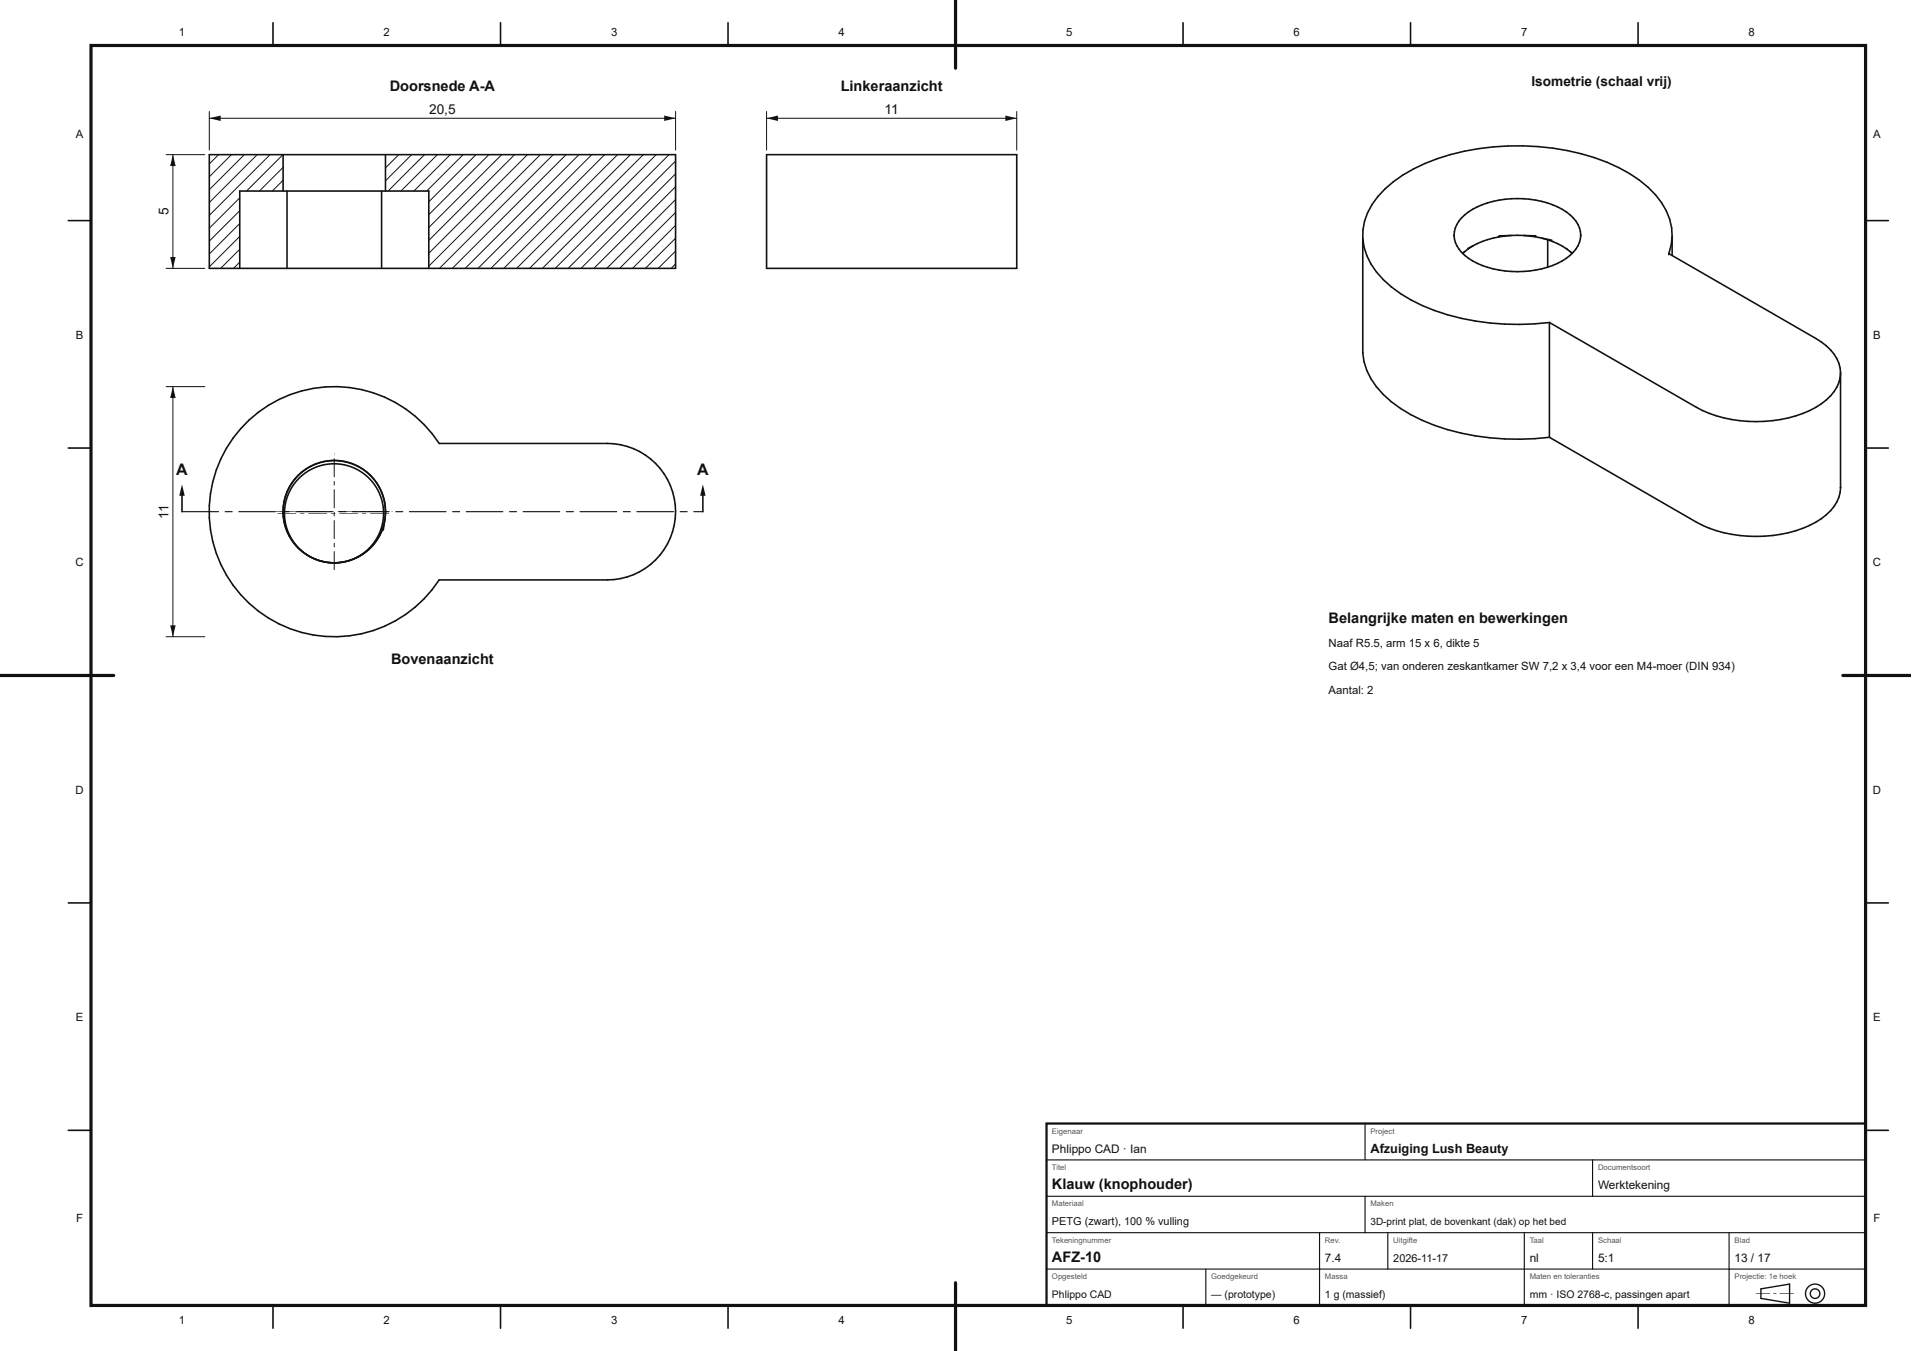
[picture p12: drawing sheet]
<svg xmlns="http://www.w3.org/2000/svg" width="420mm" height="297mm" viewBox="0 0 420 297" stroke-linecap="round" stroke-linejoin="round" font-family="sans-serif">
<g fill="none" stroke="#111" stroke-width=".35">
<path d="M46 34h102.5v25h-102.5zM62.2 34v8M84.7 34v8M52.7 59v-17h41.5v17M63.1 42v17M83.9 42v17M54.8 92.3a27.5 27.5 0 0 1 41.7 5.2h37a15 15 0 0 1 15 15 15 15 0 0 1-15 15h-37a27.5 27.5 0 0 1-40.7 6 27.5 27.5 0 0 1-1-41.2zM62.2 112.4v.1M64.8 105.3a11.3 11.3 0 0 0 3.9 17.4 11.3 11.3 0 0 0 15.8-8M76.7 101.7a11.2 11.2 0 0 0-11.9 3.7M76.7 101.7a11.3 11.3 0 0 1 8 11.9l-.5 2.9"/>
<circle cx="73.5" cy="112.5" r="11.2"/>
</g>
<g fill="none" stroke="#111" stroke-width=".22">
<path d="M48 34l-2 2M50.9 34l-4.9 4.9M53.7 34l-7.7 7.7M56.5 34l-10.5 10.5M59.3 34l-13.3 13.4M62.2 34l-8 8M62.2 39.6l-2.4 2.4M62.2 36.8l-5.2 5.2M84.8 34l-.1 .1M87.6 34l-2.9 2.9M90.5 34l-5.8 5.8M93.3 34l-8 8"/>
<path d="M96.1 34l-8 8M98.9 34l-8 8M101.8 34l-8 8M104.6 34l-10.4 10.4M107.4 34l-13.2 13.2M110.3 34l-16.1 16M113.1 34l-18.9 18.9M115.9 34l-21.7 21.7M118.7 34l-24.5 24.5M121.6 34l-25 25M124.4 34l-25 25M127.2 34l-25 25"/>
<path d="M130.1 34l-25 25M132.9 34l-25 25M135.7 34l-25 25M138.5 34l-25 25M141.4 34l-25 25M144.2 34l-25 25M147 34l-25 25M148.5 38.2l-20.8 20.8M148.5 35.4l-23.6 23.6M52.7 57.6l-1.4 1.4M52.7 54.8l-4.2 4.2M52.7 52l-6.7 6.7"/>
<path d="M52.7 49.1l-6.7 6.7M52.7 46.3l-6.7 6.7M52.7 43.5l-6.7 6.7M148.5 58l-1 1M148.5 55.2l-3.8 3.8M148.5 52.4l-6.7 6.6M148.5 49.5l-9.5 9.5M148.5 46.7l-12.3 12.3M148.5 43.9l-15.2 15.1M148.5 41.1l-18 17.9"/>
</g>
<g fill="#111">
<path d="M60.7 112.4l4.1 .1-4.1 .1zM65.7 112.4l.9 .1-.9 .1zM67.5 112.4l4.1 .1-4.1 .1zM72.5 112.4l.9 .1-.9 .1zM74.3 112.4l4.1 .1-4.1 .1zM79.3 112.4l.9 .1-.9 .1zM81.1 112.4l4.1 .1-4.1 .1zM86.1 112.4l.2 .1z"/>
<path d="M73.4 121.2h.1v4.1zM73.4 119.4h.1v.9zM73.4 114.4h.1v4.1zM73.4 112.6h.1v.9zM73.4 107.6h.1v4.1zM73.4 105.8h.1v.9zM73.4 100.8h.1v4.1zM73.4 99.7l.1 .2z"/>
</g>
<circle cx="73.4" cy="112.8" r="10.9" fill="none" stroke="#111" stroke-width=".35"/>
<g fill="#111">
<path d="M61 112.8h4.1l-4.1 .1zM66 112.8h.9l-.9 .1zM67.8 112.8h4.1l-4.1 .1zM72.8 112.8h.9l-.9 .1zM74.6 112.8h4.1l-4.1 .1zM79.6 112.8h.9l-.9 .1zM81.4 112.8h4.1l-4.1 .1z"/>
<path d="M73.4 121.2h.1l-.1 4.1zM73.4 119.4h.1l-.1 .9zM73.4 114.4h.1l-.1 4.1zM73.4 112.6h.1l-.1 .9zM73.4 107.6h.1l-.1 4.1zM73.4 105.8h.1l-.1 .9zM73.4 100.8h.1l-.1 4.1z"/>
</g>
<path d="M168.5 34h54.9v25h-54.9z" fill="none" stroke="#111" stroke-width=".35"/>
<path d="M46 24.5v8.5M46 26h102.5M148.5 24.5v8.5" fill="none" stroke="#111" stroke-width=".22"/>
<g fill="#111">
<path d="M46 26l2.5-.6v1.2z"/>
<path d="M146 25.4l2.5 .6-2.5 .6z"/>
</g>
<path d="M36.5 34h8.5M38 34v25M36.5 59h8.5" fill="none" stroke="#111" stroke-width=".22"/>
<g fill="#111">
<path d="M37.4 56.5h1.2l-.6 2.5z"/>
<path d="M38 34l.6 2.5h-1.2z"/>
</g>
<path d="M36.5 85h8.5M38 85v55M36.5 140h8.5" fill="none" stroke="#111" stroke-width=".22"/>
<g fill="#111">
<path d="M37.4 137.5h1.2l-.6 2.5z"/>
<path d="M38 85l.6 2.5h-1.2z"/>
</g>
<path d="M168.5 24.5v8.5M168.5 26h54.9M223.4 24.5v8.5" fill="none" stroke="#111" stroke-width=".22"/>
<g fill="#111">
<path d="M168.5 26l2.5-.6v1.2z"/>
<path d="M220.9 25.4l2.5 .6-2.5 .6z"/>
<path d="M39.9 112.4h8.1l.1 .1-.1 .1h-8zM49.4 112.4h1.6l.1 .1-.1 .1h-1.5zM52.4 112.4h8.1l.1 .1-.1 .1h-8zM61.9 112.4h1.6l.1 .1-.1 .1h-1.5zM64.9 112.4h8.1l.1 .1-.1 .1h-8zM74.4 112.4h1.6l.1 .1-.1 .1h-1.5zM77.4 112.4h8.1l.1 .1-.1 .1h-8zM86.9 112.4h1.6l.1 .1-.1 .1h-1.5zM89.9 112.4h8.1l.1 .1-.1 .1h-8zM99.4 112.4h1.6l.1 .1-.1 .1h-1.5zM102.4 112.4h8.1l.1 .1-.1 .1h-8zM111.9 112.4h1.6l.1 .1-.1 .1h-1.5zM114.9 112.4h8.1l.1 .1-.1 .1h-8zM124.4 112.4h1.6l.1 .1-.1 .1h-1.5zM127.4 112.4h8.1l.1 .1-.1 .1h-8zM136.9 112.4h1.6l.1 .1-.1 .1h-1.5zM139.9 112.4h8.1l.1 .1-.1 .1h-8zM149.4 112.4h1.6l.1 .1-.1 .1h-1.5zM152.4 112.4h2.1l.1 .1-.1 .1h-2z"/>
</g>
<path d="M40 107.5v5" fill="none" stroke="#111" stroke-width=".35"/>
<path d="M40 106.5l.6 2.5h-1.2z" fill="#111"/>
<path d="M154.5 107.5v5" fill="none" stroke="#111" stroke-width=".35"/>
<path d="M154.5 106.5l.6 2.5h-1.2z" fill="#111"/>
<g fill="none" stroke="#111" stroke-width=".35">
<path d="M60 5v5M110 5v5M160 5v5M210 5v5M260 5v5M310 5v5M360 5v5M15 48.5h5M299.5 52.4v25.3a15.3 15.3 0 0 0 6.3 10.6 41.7 41.7 0 0 0 21.6 7.9 58.8 58.8 0 0 0 13.1-.1M299.5 52.4a15.2 15.2 0 0 0 6.3 10.7 41.9 41.9 0 0 0 21.6 7.9 58.8 58.8 0 0 0 13.1-.1M319.6 51.7a7 7 0 0 0 4 5.7 21.8 21.8 0 0 0 19.7 0 7 7 0 0 0 4.1-5.7M319.6 51.7a6.9 6.9 0 0 1 4-5.7 21.5 21.5 0 0 1 20.6 .6 6.6 6.6 0 0 1 3.2 5.1"/>
<path d="M319.6 51.7v.2M321.9 55.3l-.4 .4M323.6 54.1l-2.2 1.6M323.7 54.1h-.1M329.4 51.9l4.1-.2 4 .2M329.4 52.1a19.5 19.5 0 0 0-6.8 2.5M332.1 51.8l-2.8 .3M334.8 51.8l1.9 .1M336.2 51.9l4.8 .9M338.8 52.4a16.5 16.5 0 0 1 5.7 2.4M340.1 52.7v6M344.2 54.7l1.3 1"/>
<path d="M345 55.3l.5 .4M347.4 51.7v.2M366.8 55.8v.2M366.8 55.8l32.3 18.6a10.2 10.2 0 0 1 5.3 6.5l.1 1.1M367.5 52a14.3 14.3 0 0 0-5.3-10.8 39.3 39.3 0 0 0-20.9-8.6 53.2 53.2 0 0 0-30.7 4.6 21.6 21.6 0 0 0-10 9.6l-.7 1.8-.4 1.9v1.9M367.5 52l-.2 1.9-.5 1.9M367.5 52v4.2M410 48.5h5M340.5 70.9l32.3 18.6a29 29 0 0 0 26.3 0 10.2 10.2 0 0 0 5.3-6.5l.1-1M340.5 70.9v25.2M15 98.5h5M340.5 96.1l32.3 18.7a29.1 29.1 0 0 0 26.3 0 10.2 10.2 0 0 0 5.3-6.5l.1-1.1"/>
<path d="M404.5 82v25.2M410 98.5h5M404.5 107.1v.1M15 148.5h5M410 148.5h5M15 198.5h5M410 198.5h5M15 248.5h5M410 248.5h5M60 287v5M110 287v5M160 287v5"/>
<path d="M210 287v5M260 287v5M310 287v5M360 287v5"/>
</g>
<path d="M20 10h390v277h-390z" fill="none" stroke="#111" stroke-width=".7" stroke-linecap="butt"/>
<path d="M210 0v15M0 148.5h25M405 148.5h14.9M210 282v15" fill="none" stroke="#111" stroke-width=".7"/>
<path d="M230 247h180v40h-180z" fill="none" stroke="#111" stroke-width=".5"/>
<g fill="none" stroke="#111" stroke-width=".25">
<path d="M230 255h180M300 247v8M350 255v8M230 279h180M230 271h180M230 263h180M265 279v8M290 271v16M300 263v8M305 271v8M335 271v16M350 271v8"/>
<path d="M380 271v16"/>
</g>
<path d="M387 283.3l6.3-1v4.2l-6.3-1.1z" fill="none" stroke="#111" stroke-width=".3"/>
<path d="M385.9 284.3l3.1 .1-3.1 .1zM389.7 284.3l.7 .1-.7 .1zM391.1 284.3l3.1 .1-3.1 .1z" fill="#111"/>
<g fill="none" stroke="#111" stroke-width=".3">
<circle cx="398.9" cy="284.4" r="1.05"/>
<circle cx="398.9" cy="284.4" r="2.1"/>
</g>
<g font-size="3.5" fill="#111">
<text x="38.7" y="104.5">A</text>
<text x="153.2" y="104.5">A</text>
</g>
<g font-size="3.2" fill="#111">
<text x="85.6" y="20">Doorsnede A-A</text>
<text x="184.8" y="20">Linkeraanzicht</text>
<text x="292" y="137">Belangrijke maten en bewerkingen</text>
<text x="85.9" y="146">Bovenaanzicht</text>
<text x="231.2" y="261.4">Klauw (knophouder)</text>
<text x="231.2" y="277.4">AFZ-10</text>
</g>
<g font-size="3" fill="#111">
<text x="336.6" y="19">Isometrie (schaal vrij)</text>
<text x="94.3" y="25">20,5</text>
<text x="194.4" y="25">11</text>
<text x="37" y="47.3" transform="rotate(-90 37 47.3)">5</text>
<text x="37" y="114" transform="rotate(-90 37 114)">11</text>
</g>
<text font-size="2.8" fill="#111" x="301.2" y="253.4">Afzuiging Lush Beauty</text>
<g font-size="2.6" fill="#111">
<text x="231.2" y="253.4">Phlippo CAD · Ian</text>
<text x="351.2" y="261.4">Werktekening</text>
<text x="291.2" y="277.4">7.4</text>
<text x="336.2" y="277.4">nl</text>
<text x="351.2" y="277.4">5:1</text>
<text x="381.2" y="277.4">13 / 17</text>
</g>
<g font-size="2.5" fill="#111">
<text x="39.3" y="8">1</text>
<text x="84.3" y="8">2</text>
<text x="134.3" y="8">3</text>
<text x="184.3" y="8">4</text>
<text x="234.3" y="8">5</text>
<text x="284.3" y="8">6</text>
<text x="334.3" y="8">7</text>
<text x="384.3" y="8">8</text>
<text x="16.7" y="30.2">A</text>
<text x="411.7" y="30.2">A</text>
<text x="16.7" y="74.5">B</text>
<text x="411.7" y="74.5">B</text>
<text x="16.6" y="124.5">C</text>
<text x="411.6" y="124.5">C</text>
<text x="292" y="142.2">Naaf R5.5, arm 15 x 6, dikte 5</text>
<text x="292" y="147.4">Gat Ø4,5; van onderen zeskantkamer SW 7,2 x 3,4 voor een M4-moer (DIN 934)</text>
<text x="292" y="152.6">Aantal: 2</text>
<text x="16.6" y="174.5">D</text>
<text x="411.6" y="174.5">D</text>
<text x="16.7" y="224.5">E</text>
<text x="411.7" y="224.5">E</text>
<text x="16.7" y="268.7">F</text>
<text x="411.7" y="268.7">F</text>
<text x="39.3" y="291">1</text>
<text x="84.3" y="291">2</text>
<text x="134.3" y="291">3</text>
<text x="184.3" y="291">4</text>
<text x="234.3" y="291">5</text>
<text x="284.3" y="291">6</text>
<text x="334.3" y="291">7</text>
<text x="384.3" y="291">8</text>
</g>
<g font-size="2.4" fill="#111">
<text x="231.2" y="269.4">PETG (zwart), 100 % vulling</text>
<text x="306.2" y="277.4">2026-11-17</text>
</g>
<g font-size="2.3" fill="#111">
<text x="231.2" y="285.4">Phlippo CAD</text>
<text x="266.2" y="285.4">— (prototype)</text>
<text x="291.2" y="285.4">1 g (massief)</text>
<text x="336.2" y="285.4">mm · ISO 2768-c, passingen apart</text>
</g>
<text font-size="2.2" fill="#111" x="301.2" y="269.4">3D-print plat, de bovenkant (dak) op het bed</text>
<g font-size="1.7" fill="#555">
<text x="231.2" y="249.2">Eigenaar</text>
<text x="301.2" y="249.2">Project</text>
<text x="231.2" y="257.2">Titel</text>
<text x="351.2" y="257.2">Documentsoort</text>
<text x="231.2" y="265.2">Materiaal</text>
<text x="301.2" y="265.2">Maken</text>
<text x="231.2" y="273.2">Tekeningnummer</text>
<text x="291.2" y="273.2">Rev.</text>
<text x="306.2" y="273.2">Uitgifte</text>
<text x="336.2" y="273.2">Taal</text>
<text x="351.2" y="273.2">Schaal</text>
<text x="381.2" y="273.2">Blad</text>
<text x="231.2" y="281.2">Opgesteld</text>
<text x="266.2" y="281.2">Goedgekeurd</text>
<text x="291.2" y="281.2">Massa</text>
<text x="336.2" y="281.2">Maten en toleranties</text>
<text x="381.2" y="281.2">Projectie: 1e hoek</text>
</g>
</svg>
